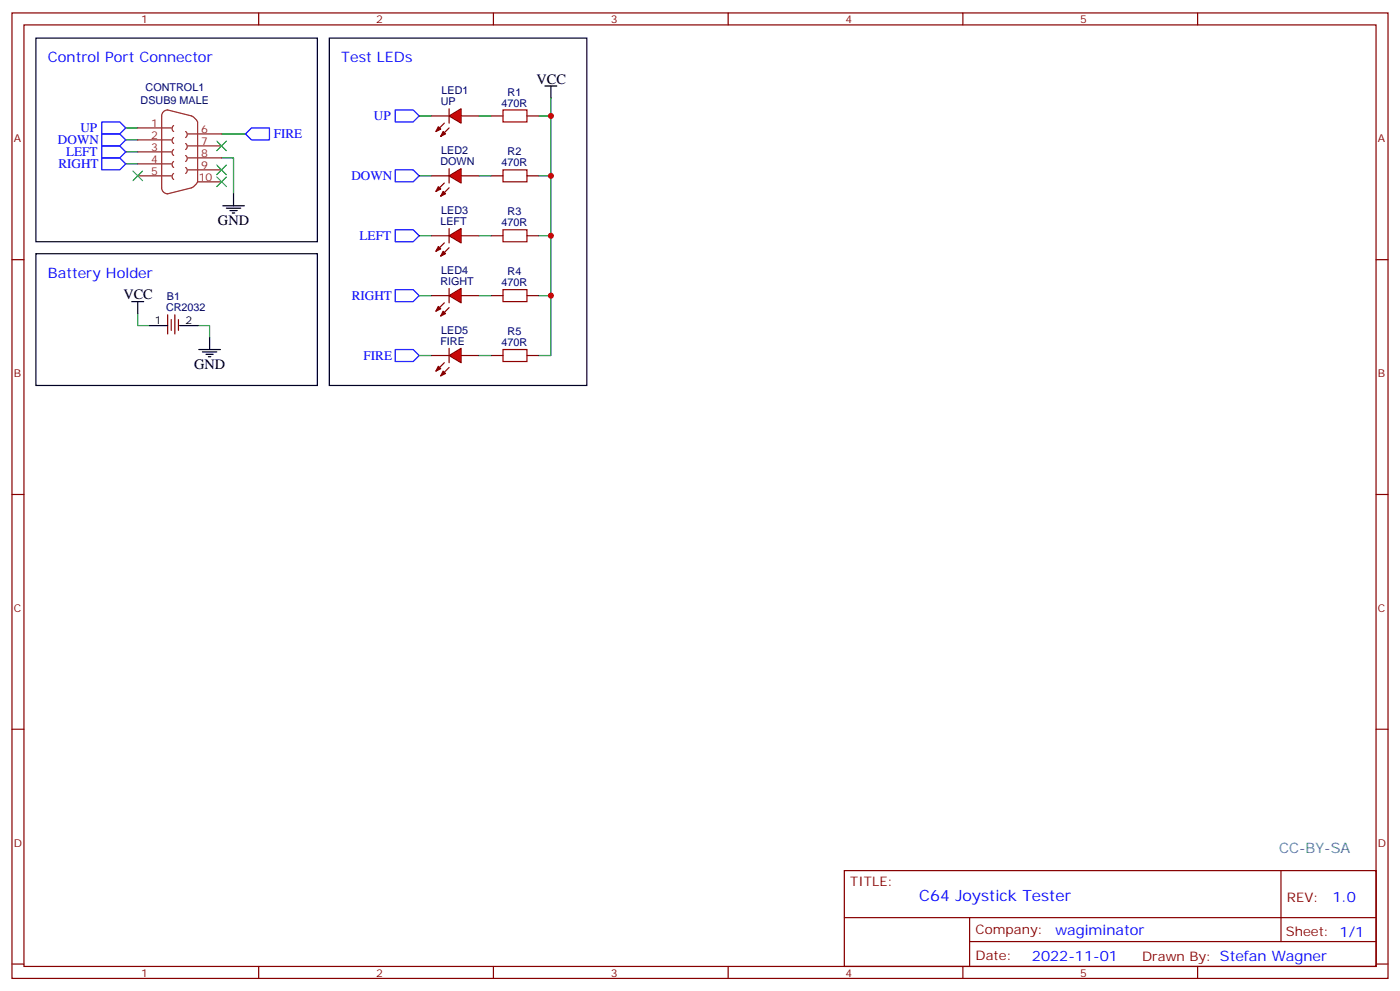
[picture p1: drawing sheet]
<svg xmlns="http://www.w3.org/2000/svg" width="412mm" height="292mm" viewBox="0 0 412 292" stroke-linecap="round" stroke-linejoin="round" font-family="sans-serif">
<g fill="none" stroke="#870000" stroke-width=".35">
<path d="M3.5 3.8h405.4v284.3h-405.4zM7.1 7.3h398.2v277.3h-398.2zM76.2 3.8v3.5M145.3 3.8v3.5M214.5 3.8v3.5M283.6 3.8v3.5M352.8 3.8v3.5M127 34.1h5.3M130.9 36.3l-2.5 2.4M132.3 37.7l-2.5 2.4M132.3 32v4.3M135.8 34.1h5.3"/>
<path d="M3.5 76.5h3.6M405.3 76.5h3.6M49.4 92.7v5.7M50.4 94.1v3.2M51.5 92.7v5.7M52.6 94.1v3.2M3.5 145.6h3.6M405.3 145.6h3.6M3.5 214.8h3.6M405.3 214.8h3.6M248.7 256.4h156.6v28.2h-156.6zM377.3 256.4v20.9"/>
<path d="M248.7 270.2h156.5M285.6 277.3h119.6M285.6 270.2v14.2M3.5 283.9h3.6M76.2 284.6v3.5M145.3 284.6v3.5M214.5 284.6v3.5M283.6 284.6v3.5M352.8 284.6v3.5M405.3 283.9h3.6"/>
</g>
<g fill="none" stroke="#000" stroke-width=".35">
<path d="M10.6 11.2h82.9v60h-82.9zM68.8 57.1v3.5M65.6 60.6h6.4M66.7 61.3h4.2M67.7 62h2.1M68.4 62.7h.7M38.8 88.8h3.5M40.6 88.8v3.6M44.1 95.9h5.3M52.9 95.9h5.3M61.7 99.4v3.5M58.6 102.9h6.3"/>
<path d="M59.6 103.6h4.3M60.7 104.4h2.1M61.4 105.1h.7"/>
</g>
<path d="M37 37.7h3.6M65.3 39.4h7M37 48.3h3.6M37 44.7h3.6M37 41.2h3.6M65.3 46.5h3.5v10.6M40.6 92.4v3.5h3.5M58.2 95.9h3.5v3.5" fill="none" stroke="#008700" stroke-width=".35"/>
<path d="M30 39.4h5.3l1.7 1.8-1.7 1.8h-5.3zM30 35.9h5.3l1.7 1.8-1.7 1.7h-5.3zM72.3 39.4l1.8-1.7h5.3v3.5h-5.3zM30 46.5h5.3l1.7 1.8-1.7 1.7h-5.3zM30 43h5.3l1.7 1.7-1.7 1.8h-5.3z" fill="none" stroke="#00f" stroke-width=".35"/>
<g fill="none" stroke="#8c2424" stroke-width=".35">
<path d="M40.6 37.7h9.8M48.1 32.9l1.3-.5 7 1.7 .9 .6 .9 1.2v17.7l-.9 1.2-.9 .5-7 1.8a1.76 1.76 0 0 1-1.8-1.8v-21.2zM51.2 37l-.5 .8 .5 .9M54.7 38.7l.5 1-.5 .8M55.4 39.4h9.9M40.6 41.2h9.8M40.6 44.7h9.8M40.6 48.3h9.8M40.6 51.8h9.8M51.2 51.1l-.5 .8 .5 .9M51.2 47.6l-.5 .8 .5 .9M51.2 44l-.5 .9 .5 .9"/>
<path d="M51.2 40.5l-.5 .8 .5 1M54.7 49.3l.5 .9-.5 .9M54.7 45.8l.5 .9-.5 .9M54.7 42.3l.5 .9-.5 .8M55.4 43h9.9M55.4 46.5h9.9M55.4 50h9.9M58.2 53.6h7.1"/>
</g>
<path d="M39.2 50.4l2.8 2.8M42 50.4l-2.8 2.8M63.9 41.6l2.8 2.8M63.9 48.6l2.8 2.8M66.7 41.6l-2.8 2.8M66.7 48.6l-2.8 2.8" fill="none" stroke="#3c3" stroke-width=".35"/>
<g fill="#870000" stroke="#870000" stroke-width=".35">
<path d="M129.1 37.3l.7 .7-1.4 .7z"/>
<path d="M130.5 38.7l.7 .7-1.4 .7z"/>
</g>
<path d="M132.3 34.1l3.5-2.1v4.3z" fill="#f00" stroke="#870000" stroke-width=".35"/>
<g fill="#870000" stroke="#870000" stroke-width=".35">
<path d="M129.1 55l.7 .7-1.4 .7z"/>
<path d="M130.5 56.4l.7 .7-1.4 .7z"/>
</g>
<path d="M127 51.8h5.3M130.9 53.9l-2.5 2.5M132.3 55.3l-2.5 2.5M132.3 49.7v4.2M135.8 51.8h5.3" fill="none" stroke="#870000" stroke-width=".35"/>
<path d="M132.3 51.8l3.5-2.1v4.2z" fill="#f00" stroke="#870000" stroke-width=".35"/>
<g fill="#870000" stroke="#870000" stroke-width=".35">
<path d="M129.1 72.6l.7 .7-1.4 .7z"/>
<path d="M130.5 74l.7 .7-1.4 .7z"/>
</g>
<path d="M127 69.4h5.3M130.9 71.5l-2.5 2.5M132.3 73l-2.5 2.4M132.3 67.3v4.2M135.8 69.4h5.3" fill="none" stroke="#870000" stroke-width=".35"/>
<path d="M132.3 69.4l3.5-2.1v4.2z" fill="#f00" stroke="#870000" stroke-width=".35"/>
<g fill="#870000" stroke="#870000" stroke-width=".35">
<path d="M129.1 90.2l.7 .7-1.4 .8z"/>
<path d="M130.5 91.7l.7 .7-1.4 .7z"/>
</g>
<path d="M127 87.1h5.3M130.9 89.2l-2.5 2.5M132.3 90.6l-2.5 2.5M132.3 84.9v4.3M135.8 87.1h5.3" fill="none" stroke="#870000" stroke-width=".35"/>
<path d="M132.3 87.1l3.5-2.2v4.3z" fill="#f00" stroke="#870000" stroke-width=".35"/>
<g fill="#870000" stroke="#870000" stroke-width=".35">
<path d="M129.1 107.9l.7 .7-1.4 .7z"/>
<path d="M130.5 109.3l.7 .7-1.4 .7z"/>
</g>
<path d="M127 104.7h5.3M130.9 106.8l-2.5 2.5M132.3 108.2l-2.5 2.5M132.3 102.6v4.2M135.8 104.7h5.3" fill="none" stroke="#870000" stroke-width=".35"/>
<path d="M132.3 104.7l3.5-2.1v4.2z" fill="#f00" stroke="#870000" stroke-width=".35"/>
<path d="M116.4 32.4h5.3l1.8 1.7-1.8 1.8h-5.3zM116.4 50h5.3l1.8 1.8-1.8 1.8h-5.3zM116.4 67.7h5.3l1.8 1.7-1.8 1.8h-5.3zM116.4 85.3h5.3l1.8 1.8-1.8 1.7h-5.3zM116.4 102.9h5.3l1.8 1.8-1.8 1.8h-5.3z" fill="none" stroke="#00f" stroke-width=".35"/>
<path d="M148.2 32.4h7v3.5h-7zM148.2 50h7v3.6h-7zM148.2 67.7h7v3.5h-7zM148.2 85.3h7v3.5h-7zM148.2 102.9h7v3.6h-7z" fill="none" stroke="#a10000" stroke-width=".35"/>
<path d="M144.6 34.1h3.6M155.2 34.1h3.5M144.6 51.8h3.6M155.2 51.8h3.5M144.6 69.4h3.6M155.2 69.4h3.5M144.6 87.1h3.6M155.2 87.1h3.5M144.6 104.7h3.6M155.2 104.7h3.5" fill="none" stroke="#870000" stroke-width=".35"/>
<path d="M97 11.2h75.9v102.3h-75.9zM160.5 25.3h3.5M162.3 25.3v3.6M10.6 74.7h82.9v38.8h-82.9z" fill="none" stroke="#000" stroke-width=".35"/>
<g fill="none" stroke="#008700" stroke-width=".35">
<path d="M123.5 34.1h3.5M141.1 34.1h3.5M158.7 34.1h3.6M162.3 28.9v75.8h-3.6M123.5 51.8h3.5M141.1 51.8h3.5M158.7 51.8h3.6M123.5 69.4h3.5M141.1 69.4h3.5M158.7 69.4h3.6M123.5 87.1h3.5M141.1 87.1h3.5"/>
<path d="M158.7 87.1h3.6M123.5 104.7h3.5M141.1 104.7h3.5"/>
</g>
<path d="M63.9 52.1l2.8 2.9M66.7 52.1l-2.8 2.9" fill="none" stroke="#3c3" stroke-width=".35"/>
<g fill="#c00">
<circle cx="162.3" cy="34.1" r=".88"/>
<circle cx="162.3" cy="51.8" r=".88"/>
<circle cx="162.3" cy="69.4" r=".88"/>
<circle cx="162.3" cy="87.1" r=".88"/>
</g>
<text font-size="4.6" fill="#00f" x="270.8" y="265.4">C64 Joystick Tester</text>
<g font-size="4.2" fill="#00f">
<text x="14.1" y="18.3">Control Port Connector</text>
<text x="100.5" y="18.3">Test LEDs</text>
<text x="14.1" y="81.8">Battery Holder</text>
<text x="392.5" y="265.7">1.0</text>
<text x="310.9" y="275.2">wagiminator</text>
<text x="304" y="283">2022-11-01</text>
</g>
<g font-size="4.2">
<text x="158" y="24.6">VCC</text>
<text x="64.2" y="66.3">GND</text>
<text x="36.3" y="88.1">VCC</text>
<text x="57.1" y="108.6">GND</text>
</g>
<text font-size="4.2" fill="#0099b0" x="376.8" y="251.1">CC-BY-SA</text>
<g font-size="3.9" fill="#00f">
<text x="110.1" y="35.4">UP</text>
<text x="23.7" y="39">UP</text>
<text x="80.6" y="40.7">FIRE</text>
<text x="17.1" y="42.5">DOWN</text>
<text x="19.5" y="46">LEFT</text>
<text x="17.2" y="49.5">RIGHT</text>
<text x="103.5" y="53.1">DOWN</text>
<text x="105.9" y="70.7">LEFT</text>
<text x="103.6" y="88.3">RIGHT</text>
<text x="107.1" y="106">FIRE</text>
</g>
<g font-size="3.9" fill="#800">
<text x="250.5" y="261">TITLE:</text>
<text x="379.1" y="265.7">REV:</text>
<text x="287.4" y="275.2">Company:</text>
<text x="378.7" y="275.8">Sheet: 1/1</text>
<text x="287.4" y="282.9">Date:</text>
<text x="336.4" y="282.9">Drawn By: Stefan Wagner</text>
</g>
<g font-size="3.2" fill="#800">
<text x="41.6" y="6.8">1</text>
<text x="110.8" y="6.8">2</text>
<text x="179.9" y="6.8">3</text>
<text x="249.1" y="6.8">4</text>
<text x="318.2" y="6.8">5</text>
<text x="4.1" y="41.9">A</text>
<text x="405.9" y="41.9">A</text>
<text x="4.1" y="111.1">B</text>
<text x="405.9" y="111.1">B</text>
<text x="4.1" y="180.2">C</text>
<text x="405.9" y="180.2">C</text>
<text x="4.1" y="249.3">D</text>
<text x="405.9" y="249.3">D</text>
<text x="41.6" y="287.6">1</text>
<text x="110.8" y="287.6">2</text>
<text x="179.9" y="287.6">3</text>
<text x="249.1" y="287.6">4</text>
<text x="318.2" y="287.6">5</text>
</g>
<g font-size="3.2" fill="#000080">
<text x="42.9" y="26.8">CONTROL1</text>
<text x="130.1" y="27.7">LED1</text>
<text x="149.5" y="28.2">R1</text>
<text x="41.4" y="30.7">DSUB9 MALE</text>
<text x="129.8" y="31">UP</text>
<text x="147.7" y="31.4">470R</text>
<text x="130" y="45.4">LED2</text>
<text x="149.5" y="45.8">R2</text>
<text x="129.7" y="48.6">DOWN</text>
<text x="147.7" y="49">470R</text>
<text x="130" y="63">LED3</text>
<text x="149.5" y="63.4">R3</text>
<text x="129.7" y="66.3">LEFT</text>
<text x="147.7" y="66.7">470R</text>
<text x="129.7" y="83.9">RIGHT</text>
<text x="130" y="80.7">LED4</text>
<text x="149.5" y="81.1">R4</text>
<text x="49.2" y="88.4">B1</text>
<text x="147.7" y="84.3">470R</text>
<text x="48.9" y="91.7">CR2032</text>
<text x="129.7" y="101.5">FIRE</text>
<text x="130" y="98.3">LED5</text>
<text x="147.7" y="101.9">470R</text>
<text x="149.5" y="98.7">R5</text>
</g>
<g font-size="3.2" fill="#8d2323">
<text x="44.5" y="37.3">1</text>
<text x="44.5" y="40.9">2</text>
<text x="59.3" y="39.1">6</text>
<text x="44.5" y="44.4">3</text>
<text x="44.5" y="47.9">4</text>
<text x="59.3" y="42.6">7</text>
<text x="59.3" y="46.1">8</text>
<text x="44.5" y="51.4">5</text>
<text x="58.6" y="53.2">10</text>
<text x="59.3" y="49.7">9</text>
</g>
<g font-size="3.2">
<text x="45.6" y="95.5">1</text>
<text x="54.7" y="95.5">2</text>
</g>
</svg>
